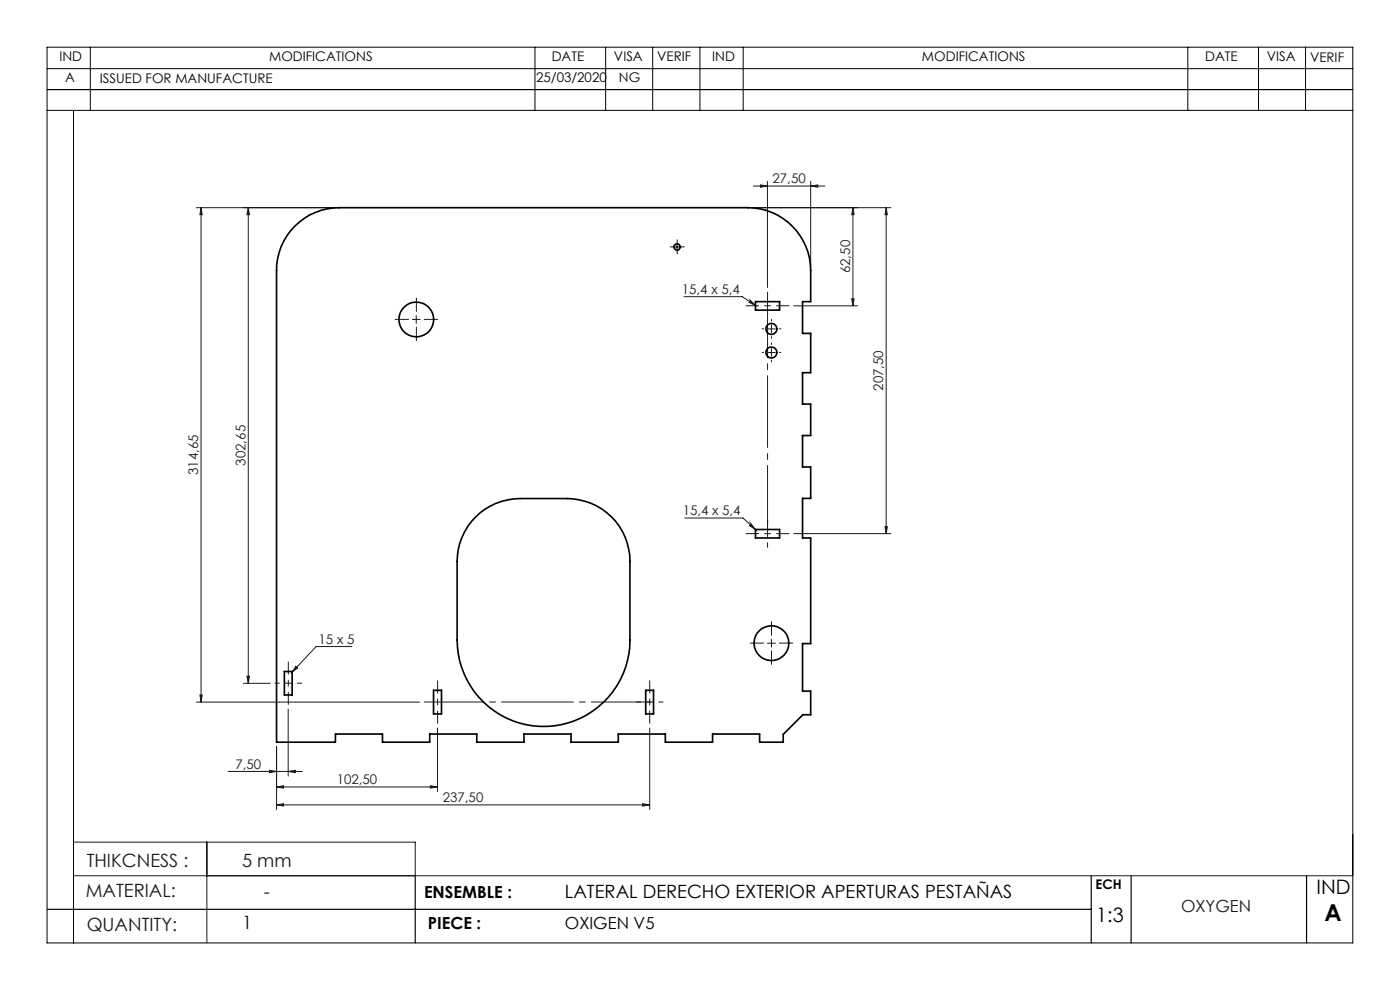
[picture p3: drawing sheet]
<svg xmlns="http://www.w3.org/2000/svg" width="297mm" height="210mm" viewBox="0 0 297 210" stroke-linecap="round" stroke-linejoin="round" font-family="sans-serif">
<g fill="none" stroke="#191924" stroke-width=".21">
<path d="M159.8 39.5h15.2M161.3 39.2l1.5 .3-1.5 .2zM162.8 38.5v22.5M172 39.5l1.5-.3v.5zM172 38.5v17.9M41.7 44.1h29.3M42.7 44.1v104.8M42.7 44.1l.2 1.4h-.5zM52.7 44.1v100.8M52.7 44.1l.2 1.4h-.5zM142.8 52.4h1.7M143.7 51.5v1.7"/>
<path d="M159.6 44.1h29.4M180.9 44.1v20.8M180.9 44.1l.3 1.4h-.5zM188 44.1v69.1M188 44.1l.2 1.4h-.5zM87.5 67.8h1.6M88.3 66.9v1.7M145.1 62.9h12.3l2.9 1.9M159.1 63.7l1.2 1.1-1.4-.7a.25 .25 0 0 0 .3 0 .25 .25 0 0 0-.1-.4zM162.8 69.8h1.7M162.8 74.8h1.7M163.7 68.9v1.7"/>
<path d="M163.7 73.9v1.7M168.4 64.9h13.5M180.7 63.4h.5l-.3 1.5zM145.3 109.9h12.3l2.7 2.4M159.3 111.1l1 1.2-1.3-.8a.25 .25 0 0 0 .3 0 .25 .25 0 0 0 0-.4zM168.4 113.2h20.6M187.7 111.7h.5l-.2 1.5zM74.6 137.2h-7.5l-5.1 5.3M162.8 136.4h1.7M163.7 135.6v1.7M41.7 148.9h47.3M42.4 147.4h.5l-.2 1.5z"/>
<path d="M51.6 144.9h5.7M52.4 143.4h.5l-.2 1.5zM58.7 158.4v13.3M61.1 150.4v14.2M62.8 141.3a.25 .25 0 0 0 0 .3 .25 .25 0 0 0 .4 0l-1.2 .9zM92.8 154.4v13.5M137.8 154.4v17.3M15.6 178.6h72.5v7.2M43.9 178.6v21.4M48.4 163.6h15.7M57.2 163.4l1.5 .2-1.5 .3zM58.7 166.9l1.4-.2v.5z"/>
<path d="M58.7 170.7l1.4-.2v.5zM58.7 166.9h34.1M58.7 170.7h79.1M61.1 163.6l1.6-.2v.5zM91.3 166.7l1.5 .2-1.5 .3zM136.3 170.5l1.5 .2-1.5 .3zM15.6 185.8h271.4"/>
</g>
<g fill="none" stroke="#191924" stroke-width=".21" stroke-dasharray="15.2 1.3 1.3 1.3">
<path d="M142.8 52.4h-.6M143.7 51.5v-.6M143.7 53.2v.7M144.5 52.4h.7M86.7 67.7h-2.9M88.3 66.1v-2.9M88.3 69.4v2.9M90 67.7h2.9M162 69.7h-.3M162 74.7h-.3M163.7 68.1v-.4M163.7 71.4v.3"/>
<path d="M163.7 73.1v-.4M163.7 76.4v.3M165.3 69.7h.4M165.3 74.7h.4M162 136.4h-2.8M163.7 134.7v-2.8M163.7 138.1v2.8M165.3 136.4h2.9"/>
</g>
<path d="M158.3 64.9h9.1M158.3 113.2h9.1M61.2 149.4v-9M92.8 153.4v-9M137.8 153.4v-9" fill="none" stroke="#191924" stroke-width=".21" stroke-dasharray="15.2 1.3 1.3 1.3" stroke-dashoffset="12.6"/>
<path d="M162.8 112.7v-50.7" fill="none" stroke="#191924" stroke-width=".21" stroke-dasharray="15.2 1.3 1.3 1.3" stroke-dashoffset="1.3"/>
<path d="M162.8 116.1v-5.8" fill="none" stroke="#191924" stroke-width=".21" stroke-dasharray="15.2 1.3 1.3 1.3" stroke-dashoffset="14.2"/>
<path d="M64 144.9h-5.7M140.7 148.9h-5.7" fill="none" stroke="#191924" stroke-width=".21" stroke-dasharray="15.2 1.3 1.3 1.3" stroke-dashoffset="14.3"/>
<path d="M138 148.9h-48" fill="none" stroke="#191924" stroke-width=".21" stroke-dasharray="15.2 1.3 1.3 1.3" stroke-dashoffset="2.7"/>
<g fill="none" stroke="#000" stroke-width=".21">
<path d="M10 14.6h277M10 10h277v190h-277zM19.2 10v13.4M113.5 10v13.4M128.5 10v13.4M138.5 10v13.4M148.5 10v13.4M157.7 10v13.4M252 10v13.4M267 10v13.4M277 10v13.4M10 23.4h277"/>
<path d="M15.6 23.4v176.6"/>
</g>
<path d="M10 19h277M10 192.9h221.5M88.1 185.8v14.2M231.5 185.8v14.2M240 185.8v14.2M277.2 185.8v14.2" fill="none" stroke="#000" stroke-width=".25"/>
<g fill="#191924">
<path d="M159.1 63.7l1.2 1.1-1.4-.7a.25 .25 0 0 0 .3 0 .25 .25 0 0 0-.1-.4zM159.3 111.1l1 1.2-1.3-.8a.25 .25 0 0 0 .3 0 .25 .25 0 0 0 0-.4zM62.8 141.3a.25 .25 0 0 0 0 .3 .25 .25 0 0 0 .4 0l-1.2 .9z"/>
<path d="M172 39.5l1.5-.3v.5zM161.3 39.2l1.5 .3-1.5 .2z"/>
<path d="M57.2 163.4l1.5 .2-1.5 .3zM61.1 163.6l1.6-.2v.5zM58.7 166.9l1.4-.2v.5zM91.3 166.7l1.5 .2-1.5 .3zM58.7 170.7l1.4-.2v.5zM136.3 170.5l1.5 .2-1.5 .3z"/>
<path d="M180.9 44.1l.3 1.4h-.5zM180.7 63.4h.5l-.3 1.5zM188 44.1l.2 1.4h-.5zM187.7 111.7h.5l-.2 1.5zM42.7 44.1l.2 1.4h-.5zM42.4 147.4h.5l-.2 1.5zM52.7 44.1l.2 1.4h-.5zM52.4 143.4h.5l-.2 1.5z"/>
</g>
<g fill="none" stroke="#000" stroke-width=".35">
<path d="M62.5 48a13.4 13.4 0 0 1 9.5-3.9h86.6a13.4 13.4 0 0 1 13.4 13.3v6.6h-1.7v6.7h1.7v8.3h-1.7v6.7h1.7v6.7h-1.7v6.7h1.7v6.6h-1.7v8.4h1.7v22.4h-1.7v10.1h1.7v5h-1.7l-4.1 4.2v1.6h-5.1v-1.7h-9.9v1.7h-10.1v-1.7h-9.9v1.7h-10.1v-1.7h-9.9v1.7h-10.1v-1.7h-9.9v1.7h-10.1v-1.7h-9.9v1.7h-12.5v-100a13 13 0 0 1 3.8-9.4zM160.3 64h5.1v1.8h-5.1zM100.9 109.7a13.3 13.3 0 0 1 9.4-3.9h10a13.3 13.3 0 0 1 13.3 13.3v16.7a18.3 18.3 0 0 1-18.3 18.3 18.3 18.3 0 0 1-18.3-18.3v-16.7a13.4 13.4 0 0 1 3.9-9.4zM160.3 112.3h5.1v1.8h-5.1zM60.3 142.4h1.7v5h-1.7zM92 146.4h1.7v5h-1.7zM137 146.4h1.6v5h-1.6z"/>
<circle cx="143.7" cy="52.4" r=".66"/>
<circle cx="88.3" cy="67.8" r="3.7"/>
<circle cx="163.6" cy="74.8" r="1.17"/>
<circle cx="163.7" cy="69.8" r="1.16"/>
<circle cx="163.6" cy="136.4" r="3.7"/>
</g>
<text font-size="4.9" x="281" y="195.4">A</text>
<g font-size="4.2">
<text x="279.3" y="189.7">IND</text>
<text x="232.5" y="195.5">1:3</text>
</g>
<g font-size="3.9" fill="#191924">
<text x="18.4" y="183.9">THIKCNESS :</text>
<text x="51.3" y="183.9">5 mm</text>
<text x="18.2" y="190.3">MATERIAL:</text>
<text x="55.9" y="190.5">-</text>
<text x="18.4" y="197.5">QUANTITY:</text>
<text x="51.4" y="197.1">1</text>
</g>
<text font-size="3.9" x="119.9" y="190.5">LATERAL DERECHO EXTERIOR APERTURAS PESTAÑAS</text>
<g font-size="3.5">
<text x="89.9" y="190.5">ENSEMBLE :</text>
<text x="90.8" y="197.1">PIECE :</text>
<text x="119.9" y="197.1">OXIGEN V5</text>
</g>
<text font-size="3.5" fill="#191924" x="250.5" y="193.6">OXYGEN</text>
<g font-size="2.8">
<text x="12.6" y="13">IND</text>
<text x="13.9" y="17.4">A</text>
<text x="21.2" y="17.5">ISSUED FOR MANUFACTURE</text>
<text x="57.1" y="13">MODIFICATIONS</text>
<text x="113.7" y="17.3">25/03/2020</text>
<text x="117.1" y="13">DATE</text>
<text x="130.3" y="13">VISA</text>
<text x="131.3" y="17.3">NG</text>
<text x="139.4" y="13">VERIF</text>
<text x="151.1" y="13">IND</text>
<text x="195.6" y="13">MODIFICATIONS</text>
<text x="255.7" y="13">DATE</text>
<text x="268.7" y="13">VISA</text>
<text x="277.9" y="13.1">VERIF</text>
<text x="232.4" y="188.5">ECH</text>
</g>
<g font-size="2.8" fill="#191924">
<text x="163.9" y="38.8">27,50</text>
<text x="180.3" y="58" transform="rotate(-90 180.3 58)">62,50</text>
<text x="144.7" y="62.3">15,4 x 5,4</text>
<text x="187.4" y="82.9" transform="rotate(-90 187.4 82.9)">207,50</text>
<text x="42.1" y="100.8" transform="rotate(-90 42.1 100.8)">314,65</text>
<text x="52.1" y="98.8" transform="rotate(-90 52.1 98.8)">302,65</text>
<text x="144.8" y="109.2">15,4 x 5,4</text>
<text x="67.6" y="136.5">15 x 5</text>
<text x="49.9" y="163">7,50</text>
<text x="71.5" y="166.3">102,50</text>
<text x="94" y="170.1">237,50</text>
</g>
</svg>
